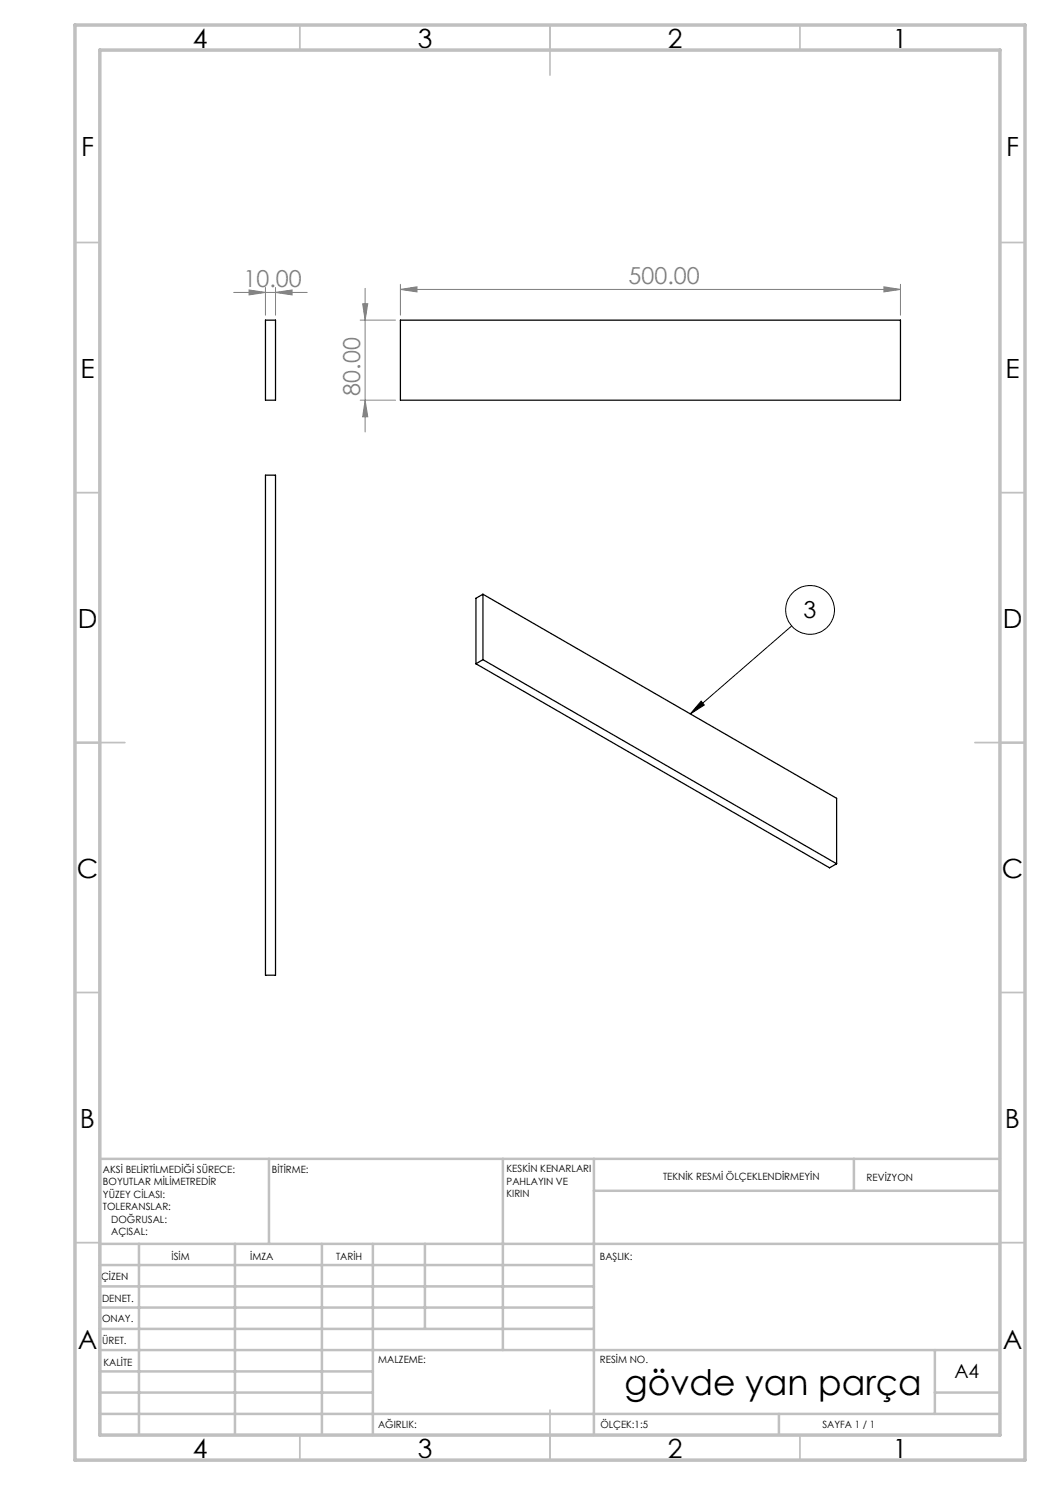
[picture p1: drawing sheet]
<svg xmlns="http://www.w3.org/2000/svg" width="210mm" height="297mm" viewBox="0 0 210 297" stroke-linecap="round" stroke-linejoin="round" font-family="sans-serif">
<g fill="none" stroke="#000" stroke-width=".2">
<path d="M158.3 125.2l-20.3 17.6M140.2 140.2l.7 .8-2.9 1.8z"/>
<circle cx="162" cy="122" r="4.9"/>
</g>
<g fill="none" stroke="#808080" stroke-width=".2">
<path d="M46.7 58.5h14.8M49.8 58l3.3 .5-3.3 .5zM53.1 57.5v5.5M55.1 58.5l3.3-.5v1zM55.1 57.5v5.5M73 57.7v28.7M80.1 57.9l3.3-.5v1zM80.1 56.9v6.1M80.1 57.9h100M176.8 57.4l3.3 .5-3.3 .5zM180.1 56.9v6.1M72 64h7.1"/>
<path d="M72.5 60.7h1.1l-.6 3.3zM72 80h7.1M73 80l.6 3.4h-1.1z"/>
</g>
<g fill="none" stroke="#c0c0c0" stroke-width=".35">
<path d="M60 5v5M110 5v10M160 5v5M15 48.5h5M200 48.5h5M15 98.5h5M200 98.5h5M15 148.5h10M195 148.5h10M15 198.5h5M200 198.5h5M15 248.5h5"/>
<path d="M200 248.5h5M60 287v5M110 282v10M160 287v5"/>
</g>
<g fill="none" stroke="#c0c0c0" stroke-width=".5">
<path d="M53.8 231.8v17M100.6 231.8v38.2M118.8 231.8v55.2M118.8 238.2h81.2M170.8 231.8v6.4M200 231.8h-180v55.2M20 248.8h180M20 257.3h98.8M20 253h98.8M27.8 248.8v38.2M47 248.8v38.2M64.4 248.8v38.2"/>
<path d="M74.6 248.8v38.2M85 248.8v17M20 265.8h98.8M20 261.5h98.8M20 278.5h54.6M20 274.3h54.6M20 270h180M187 278.5h13M187 270v12.8M20 282.8h180M155.8 282.8v4.2"/>
</g>
<path d="M15 5h190v287h-190zM20 10h180v277h-180z" fill="none" stroke="#c0c0c0" stroke-width=".7"/>
<path d="M140.2 140.2l.7 .8-2.9 1.8z" fill="#000"/>
<g fill="#808080">
<path d="M55.1 58.5l3.3-.5v1zM49.8 58l3.3 .5-3.3 .5z"/>
<path d="M80.1 57.9l3.3-.5v1zM176.8 57.4l3.3 .5-3.3 .5z"/>
<path d="M73 80l.6 3.4h-1.1zM72.5 60.7h1.1l-.6 3.3z"/>
</g>
<path d="M53.1 64h2v16h-2zM80.1 64h100v16h-100zM53.1 95h2v100h-2zM96.6 118.8v13.1M96.6 118.8l70.7 40.9v13.1M96.6 118.8l-1.4 .9v13M95.2 132.7l70.7 40.9 1.4-.8M96.6 131.9l70.7 40.9M96.6 131.9l-1.4 .8" fill="none" stroke="#000" stroke-width=".25"/>
<text font-size="7.1" x="124.9" y="279">gövde yan parça</text>
<g font-size="5.3">
<text x="38.5" y="9.5">4</text>
<text x="83.5" y="9.5">3</text>
<text x="133.6" y="9.5">2</text>
<text x="178.6" y="9.5">1</text>
<text x="16.2" y="31.3">F</text>
<text x="201.2" y="31.3">F</text>
<text x="16.1" y="75.5">E</text>
<text x="201.1" y="75.5">E</text>
<text x="15.5" y="125.5">D</text>
<text x="200.5" y="125.5">D</text>
<text x="15.4" y="175.5">C</text>
<text x="200.4" y="175.5">C</text>
<text x="16" y="225.5">B</text>
<text x="201" y="225.5">B</text>
<text x="15.5" y="269.8">A</text>
<text x="200.5" y="269.8">A</text>
<text x="38.5" y="291.5">4</text>
<text x="83.5" y="291.5">3</text>
<text x="133.6" y="291.5">2</text>
<text x="178.6" y="291.5">1</text>
</g>
<g font-size="4.7" fill="#808080">
<text x="48.7" y="57.5">10.00</text>
<text x="125.7" y="56.8">500.00</text>
<text x="72" y="79.1" transform="rotate(-90 72 79.1)">80.00</text>
</g>
<text font-size="4.7" x="160.7" y="123.7">3</text>
<text font-size="3.9" x="190.9" y="275.5">A4</text>
<g font-size="2">
<text x="20.6" y="234.6">AKSİ BELİRTİLMEDİĞİ SÜRECE:</text>
<text x="20.6" y="237.1">BOYUTLAR MİLİMETREDİR</text>
<text x="20.6" y="239.6">YÜZEY CİLASI:</text>
<text x="54.4" y="234.6">BİTİRME:</text>
<text x="101.3" y="234.5">KESKİN KENARLARI</text>
<text x="101.3" y="237">PAHLAYIN VE</text>
<text x="101.3" y="239.5">KIRIN</text>
<text x="132.6" y="236">TEKNİK RESMİ ÖLÇEKLENDİRMEYİN</text>
<text x="173.3" y="236.2">REVİZYON</text>
<text x="20.6" y="242.1">TOLERANSLAR:</text>
<text x="22.2" y="244.6">DOĞRUSAL:</text>
<text x="22.2" y="247.1">AÇISAL:</text>
<text x="34.3" y="252">İSİM</text>
<text x="50" y="251.9">İMZA</text>
<text x="67.2" y="251.9">TARİH</text>
<text x="120" y="251.9">BAŞLIK:</text>
<text x="20.2" y="256.1">ÇİZEN</text>
<text x="20.4" y="260.3">DENET.</text>
<text x="20.4" y="264.4">ONAY.</text>
<text x="20.5" y="268.8">ÜRET.</text>
<text x="20.7" y="273.1">KALİTE</text>
<text x="75.7" y="272.5">MALZEME:</text>
<text x="120" y="272.5">RESİM NO.</text>
<text x="75.6" y="285.5">AĞIRLIK:</text>
<text x="120.1" y="285.6">ÖLÇEK:1:5</text>
<text x="164.5" y="285.6">SAYFA 1 / 1</text>
</g>
</svg>
